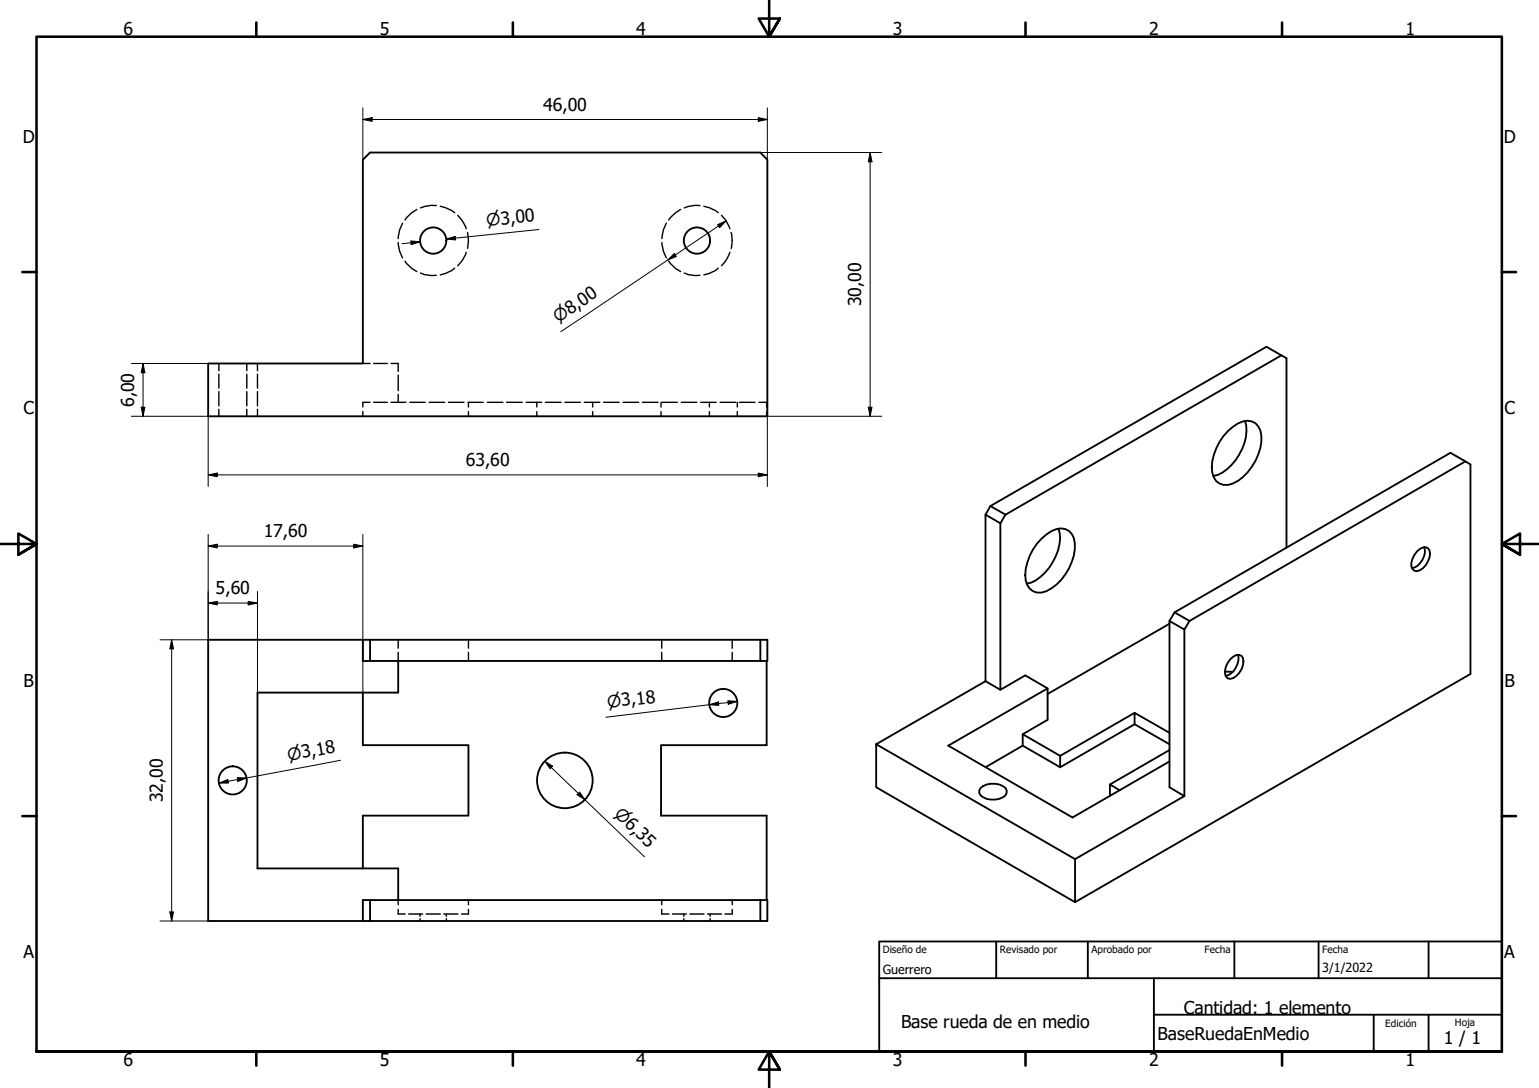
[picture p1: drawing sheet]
<svg xmlns="http://www.w3.org/2000/svg" width="420mm" height="297mm" viewBox="0 0 420 297" stroke-linecap="round" stroke-linejoin="round" font-family="sans-serif">
<!-- layer: Oculto (ISO) -->
<g fill="none" stroke="#000" stroke-width=".38">
<path d="M113.8 57.2l-1.4 .9-1.8 2M119.1 56.1h-1.3l-3 .7M120.2 56.3l1.4 .4 2.5 1.4M125 58.8l1.2 1.4 1.1 2.3M185.8 57.2l-1.4 .9-1.8 2M191.1 56.1h-1.3l-3 .7M192.2 56.3l1.4 .4 1.8 .8 .7 .6M197 58.8l1.2 1.4 1.1 2.3M108.7 66.2a8.5 8.5 0 0 0 1.2 4.2M109.9 60.9a8.5 8.5 0 0 0-1.2 4.2M110.6 71.3l1.8 2 1.4 .9M114.8 74.5l1.1 .5 1.9 .2h1.3"/>
<path d="M124.1 73.2l-.7 .6-1.8 .9-1.4 .3M127.3 68.9l-1.1 2.3-1.2 1.4M127.6 63.5a9.3 9.3 0 0 1 0 4.3M180.7 66.2a8.5 8.5 0 0 0 1.2 4.2M181.9 60.9a8.5 8.5 0 0 0-1.2 4.2M182.6 71.3l1.8 2 1.4 .9M186.8 74.5l1.1 .5 1.9 .2h1.3M196.1 73.2l-.7 .6-1.8 .9-1.4 .3M199.3 68.9l-1.1 2.3-1.2 1.4M199.6 63.5a7.5 7.5 0 0 1 0 4.3M59.8 99.2v2M67.4 99.2v2"/>
<path d="M70.3 99.2v2M99.1 99.2h1.9M102 99.2h3.8M106.7 99.2h2v2.2M59.8 102.2v3.8M59.8 106.9v3.9M59.8 111.7v2M67.4 102.2v3.8M67.4 106.9v3.9M67.4 111.7v2M70.3 102.2v3.8M70.3 106.9v3.9"/>
<path d="M70.3 111.7v2M99.1 112.4v1.3M101 109.8h-1.9v1.3M102 109.8h3.8M106.7 109.8h4.1M108.7 102.4v4.3M108.7 107.7v2.1M111.9 109.8h4.2M117.2 109.8h4.2M122.4 109.8h4.3M127.8 109.8h4.2M127.9 109.8v1.3"/>
<path d="M127.9 112.4v1.3M133 109.8h4.3M138.3 109.8h4.3M143.6 109.8h4.3M146.6 109.8v1.3M146.6 112.4v1.3M148.9 109.8h4.3M154.2 109.8h4.2M159.5 109.8h4.3M161.8 109.8v1.3M161.8 112.4v1.3M164.8 109.8h4.2"/>
<path d="M170.1 109.8h4.3M175.4 109.8h4.2M180.5 109.8v1.3M180.5 112.4v1.3M180.7 109.8h4.2M186 109.8h4.2M191.3 109.8h4.2M193.7 109.8v1.3M193.7 112.4v1.3M196.6 109.8h4.3M201.3 109.8v1.3M201.3 112.4v1.3"/>
<path d="M201.9 109.8h4.2M207.2 109.8h2.1v1.3M209.3 112.4v1.3M108.7 174.7v2.3M108.7 178.1v2.4M127.9 174.7v2.3M127.9 178.1v2.4M180.7 174.7v2.3M180.7 178.1v2.4M199.9 174.7v2.3M199.9 178.1v2.4M108.7 245.7v1.3"/>
<path d="M108.7 248.3v1.2h1.9M111.6 249.5h3.8M114.7 249.5v.7M114.7 250.8v.6M116.3 249.5h3.9M121.2 249.5h3.8M121.9 249.5v.7M121.9 250.8v.6M127.9 245.7v1.3M127.9 248.3v1.2h-1.9M180.7 248.3v1.2h1.9M180.7 245.7v1.3"/>
<path d="M183.6 249.5h3.8M186.7 249.5v.7M186.7 250.8v.6M188.3 249.5h3.9M193.2 249.5h3.8M193.9 249.5v.7M193.9 250.8v.6M199.9 248.3v1.2h-2M199.9 245.7v1.3"/>
</g>
<!-- layer: Visible (ISO) -->
<g fill="none" stroke="#000" stroke-width=".51">
<path d="M101 41.6h106.6l1.9 2v70.1h-152.7v-14.5h42.3v-55.6zM349.8 97l-4-2.3-75.4 43.5M349.8 97l1.4 .8v51.7M349.8 97l-75.3 43.5M335.3 117.7a8.3 8.3 0 0 1 5.3-2.8 3.8 3.8 0 0 1 3.8 4.1 14.5 14.5 0 0 1-7.8 13 3.8 3.8 0 0 1-5.6-2.9 14.1 14.1 0 0 1 4.3-11.4zM339.9 114.9a12.9 12.9 0 0 1-3.7 12 8.7 8.7 0 0 1-5 3.1M270.4 138.2l-1.4 2.3 4.1 2.4M270.4 138.2l4.1 2.3M400 126l1.4 .8v57.2l-107.9 62.3M400 126l-4-2.4-75.3 43.6M400 126l-75.3 43.5M269 140.5v45.5"/>
<path d="M273.1 142.9v45.4M274.5 140.5l-1.4 2.4M284.4 147.1a8.3 8.3 0 0 1 5.3-2.8 3.8 3.8 0 0 1 3.7 4 14.5 14.5 0 0 1-7.7 13.1 3.8 3.8 0 0 1-5.7-2.9 14.1 14.1 0 0 1 4.4-11.4zM289 144.3a12.1 12.1 0 0 1-2.6 10.7 11.1 11.1 0 0 1-6.1 4.4M386.8 150.5a2.36 2.36 0 0 1 3-.8 3.1 3.1 0 0 1 0 3.6 4.3 4.3 0 0 1-3 2.6l-.7-.1a2.45 2.45 0 0 1-.5-3.3zM388.8 149.3a4.8 4.8 0 0 1-3.3 5.8M99.1 174.7v5.8h1.9M101 174.7h-44.2v76.7h42.3M207.6 174.7h-106.6v5.8h106.6M207.6 174.7h1.9v5.8h-1.9M207.6 174.7v5.8M319.3 169.5l4 2.4 1.4-2.4"/>
<path d="M319.3 170.3l-33.3 19.2M319.3 169.5v45.4l4 2.4M320.7 167.2l-1.4 2.3M320.7 167.2l4 2.3M323.3 171.9v45.4M335.9 179.9a2.25 2.25 0 0 1 3.1-.8 4.5 4.5 0 0 1-2.3 6l-.8 .2a1.71 1.71 0 0 1-1.4-2.3l.2-1.1zM337.9 178.7a5 5 0 0 1-3.3 5.8M99.1 189.1v14.3h28.8v19.3h-28.8v14.4M108.7 180.5v8.6h-38.4v48h38.4v8.6M209.3 180.5v22.9h-28.8v19.3h28.8v23M269 186l4.1 2.3 6.8-3.9 6.1 3.5v8.6l-6.8 4v3.1l-10.2 5.9M269 186l-29.8 17.2"/>
<path d="M286 187.9l-27.1 15.7 33.9 19.6 26.5-15.3M309.8 194.6l-20.4 11.8v3.1M309.8 197.7l9.5 5.5M334.4 183.4h2.1M239.2 203.2l54.3 31.4v11.7l-54.3-31.4zM267.7 215.1a5.5 5.5 0 0 1 6.8 0 1.64 1.64 0 0 1-.7 2.6 5.6 5.6 0 0 1-6.1-.5l-.4-.7v-.7zM279.2 200.5l10.2 5.9M279.2 203.6l10.2 5.9M303 214.2l2.7 1.6M319.3 200.1l-9.5-5.5v3.1l-20.4 11.8M319.3 204.8l-16.3 9.4v3.1M323.3 217.3l-29.8 17.3"/>
<path d="M101 245.7h-1.9v5.7h1.9M207.6 245.7h-106.6v5.7h106.6M207.6 245.7h1.9v5.7h-1.9M207.6 245.7v5.7"/>
<circle cx="118.3" cy="65.7" r="3.6"/>
<circle cx="190.3" cy="65.7" r="3.6"/>
<circle cx="197.5" cy="191.9" r="3.8"/>
<circle cx="63.5" cy="213.1" r="3.8"/>
<circle cx="154.2" cy="213.1" r="7.6"/>
</g>
<!-- layer: Borde (ISO) -->
<g fill="none" stroke="#000" stroke-width=".7">
<path d="M70 6.1v3.9M140 6.1v3.9M210 0v10l-2.9-4.9h5.8l-2.9 4.9 2.9-4.9M280 6.1v3.9M350 6.1v3.9M6.1 74.3h3.9M410 74.3h3.9M0 148.5h10l-5-2.8v5.7l5-2.9-5 2.9M420 148.5h-10l5-2.8v5.7l-5-2.9 5 2.9M6.1 222.8h3.9M410 222.8h3.9M10 287.1v-277.1h400v277.1h-400h400"/>
<path d="M70 287.1v3.8M140 287.1v3.8M212.9 292l-2.9-4.9 2.9 4.9h-5.8l2.9-4.9v9.9M280 287.1v3.8M350 287.1v3.8"/>
</g>
<path d="M240 257h170v30.1h-170zM272 257v10.1M297 257v10.1M337 257v10.1M360 257v10.1M390 257v10.1M240 267.1h170M315 277h95M315 267.1v20M375 277v10.1M390 277v10.1" fill="none" stroke="#000" stroke-width=".51"/>
<!-- layer: Cota (ISO) -->
<g fill="none" stroke="#000" stroke-width=".27">
<path d="M99.1 32.6l2.5-.5v1zM99.1 29.4v14.2M99.1 32.6h110.4M207 32.1l2.5 .5-2.5 .5zM209.5 29.4v14.2M207.6 41.6h33.1M237.6 41.6l.5 2.6h-1.1zM237.6 41.6v72.1M112.1 65.8l2.6 .2-2.4 .8zM114.7 66l-5 .5M121.9 65.3l2.4-.7 .1 .9zM147.1 62.7l-25.2 2.6 2.4-.3"/>
<path d="M184.1 69.2l.6 .8-2.4 1zM195.9 61.3l2.3-1-1.7 1.9zM198.2 60.3l-45.1 30.2M35.9 99.2h20.9M39.1 99.2l.5 2.6h-1.1zM39.1 99.2v14.5M35.9 113.7h20.9v19.1M38.5 111.2h1.1l-.5 2.5zM237 111.2h1.1l-.5 2.5zM240.7 113.7h-31.2v19.1M56.8 129.7l2.5-.6v1.1zM56.8 129.7h152.7"/>
<path d="M207 129.1l2.5 .6-2.5 .5zM56.8 149.1l2.5-.5v1zM56.8 145.9v28.8h-13.1M56.8 149.1h42.3M96.6 148.6l2.5 .5-2.5 .5zM99.1 145.9v43.2M46.9 174.7l.5 2.5h-1zM46.9 174.7v76.7M56.8 164.6l2.5-.4v.9zM56.8 164.6h13.5M67.8 164.2l2.5 .4-2.5 .5zM70.3 161.5v27.6"/>
<path d="M193.7 192.4l2.5-.8v1zM198.7 191.3l2.6 .2-2.5 .8zM201.3 191.5l-35.9 4.3M59.8 213.8l2.4-1 .2 1zM64.8 212.3l2.5 .1-2.3 .9zM93 207.6l-33.2 6.2M148.7 207.8l2.1 1.4-.6 .7zM148.7 207.8l27.3 26.1M158.2 216.3l1.5 2.1-2.2-1.4zM43.7 251.4h13.1M46.4 249h1l-.5 2.4z"/>
</g>
<g fill="#000">
<path d="M99.1 32.6l2.5-.5v1z" fill-rule="evenodd"/>
<path d="M207 32.1l2.5 .5-2.5 .5z" fill-rule="evenodd"/>
<path d="M237.6 41.6l.5 2.6h-1.1z" fill-rule="evenodd"/>
<path d="M112.1 65.8l2.6 .2-2.4 .8z" fill-rule="evenodd"/>
<path d="M121.9 65.3l2.4-.7 .1 .9z" fill-rule="evenodd"/>
<path d="M184.1 69.2l.6 .8-2.4 1z" fill-rule="evenodd"/>
<path d="M195.9 61.3l2.3-1-1.7 1.9z" fill-rule="evenodd"/>
<path d="M38.5 111.2h1.1l-.5 2.5z" fill-rule="evenodd"/>
<path d="M39.1 99.2l.5 2.6h-1.1z" fill-rule="evenodd"/>
<path d="M237 111.2h1.1l-.5 2.5z" fill-rule="evenodd"/>
<path d="M56.8 129.7l2.5-.6v1.1z" fill-rule="evenodd"/>
<path d="M207 129.1l2.5 .6-2.5 .5z" fill-rule="evenodd"/>
<path d="M56.8 149.1l2.5-.5v1z" fill-rule="evenodd"/>
<path d="M96.6 148.6l2.5 .5-2.5 .5z" fill-rule="evenodd"/>
<path d="M46.9 174.7l.5 2.5h-1z" fill-rule="evenodd"/>
<path d="M56.8 164.6l2.5-.4v.9z" fill-rule="evenodd"/>
<path d="M67.8 164.2l2.5 .4-2.5 .5z" fill-rule="evenodd"/>
<path d="M193.7 192.4l2.5-.8v1z" fill-rule="evenodd"/>
<path d="M198.7 191.3l2.6 .2-2.5 .8z" fill-rule="evenodd"/>
<path d="M59.8 213.8l2.4-1 .2 1z" fill-rule="evenodd"/>
<path d="M64.8 212.3l2.5 .1-2.3 .9z" fill-rule="evenodd"/>
<path d="M148.7 207.8l2.1 1.4-.6 .7z" fill-rule="evenodd"/>
<path d="M158.2 216.3l1.5 2.1-2.2-1.4z" fill-rule="evenodd"/>
<path d="M46.4 249h1l-.5 2.4z" fill-rule="evenodd"/>
</g>
<g font-size="4.8">
<text x="33.7" y="9.6">6</text>
<text x="103.7" y="9.6">5</text>
<text x="173.7" y="9.6">4</text>
<text x="243.7" y="9.6">3</text>
<text x="313.7" y="9.6">2</text>
<text x="383.7" y="9.6">1</text>
<text x="148.3" y="30.2">46,00</text>
<text x="6.2" y="38.9">D</text>
<text x="410.5" y="38.9">D</text>
<text x="235.1" y="83.6" transform="rotate(-90 235.1 83.6)">30,00</text>
<text x="6.4" y="113.1">C</text>
<text x="36.6" y="111.1" transform="rotate(-90 36.6 111.1)">6,00</text>
<text x="410.7" y="113.1">C</text>
<text x="127.2" y="127.2">63,60</text>
<text x="72" y="146.7">17,60</text>
<text x="58.9" y="162.3">5,60</text>
<text x="6.4" y="187.4">B</text>
<text x="410.7" y="187.4">B</text>
<text x="44.4" y="219.1" transform="rotate(-90 44.4 219.1)">32,00</text>
<text x="6.4" y="261.7">A</text>
<text x="410.7" y="261.7">A</text>
<text x="246" y="280.5">Base rueda de en medio</text>
<text x="323.2" y="276.7">Cantidad: 1 elemento</text>
<text x="316" y="283.8">BaseRuedaEnMedio</text>
<text x="394.2" y="285">1 / 1</text>
<text x="33.7" y="290.9">6</text>
<text x="103.7" y="290.9">5</text>
<text x="173.7" y="290.9">4</text>
<text x="243.7" y="290.9">3</text>
<text x="313.7" y="290.9">2</text>
<text x="383.7" y="290.9">1</text>
</g>
<g font-size="4.6">
<text x="132.9" y="61.7" transform="rotate(-6 132.9 61.7)">⌀3,00</text>
<text x="152.4" y="88.1" transform="rotate(-34 152.4 88.1)">⌀8,00</text>
<text x="165.9" y="193.3" transform="rotate(-7 165.9 193.3)">⌀3,18</text>
<text x="78.7" y="207.8" transform="rotate(-11 78.7 207.8)">⌀3,18</text>
<text x="167.5" y="222.5" transform="rotate(44 167.5 222.5)">⌀6,35</text>
</g>
<g font-size="3.4">
<text x="241" y="266">Guerrero</text>
<text x="361" y="265.5">3/1/2022</text>
</g>
<g font-size="2.7">
<text x="241" y="260.2">Diseño de</text>
<text x="273" y="260.1">Revisado por</text>
<text x="298" y="260.1">Aprobado por</text>
<text x="328.9" y="260.1">Fecha</text>
<text x="361" y="260.1">Fecha</text>
<text x="378.2" y="280.3">Edición</text>
<text x="397.2" y="280">Hoja</text>
</g>
</svg>
